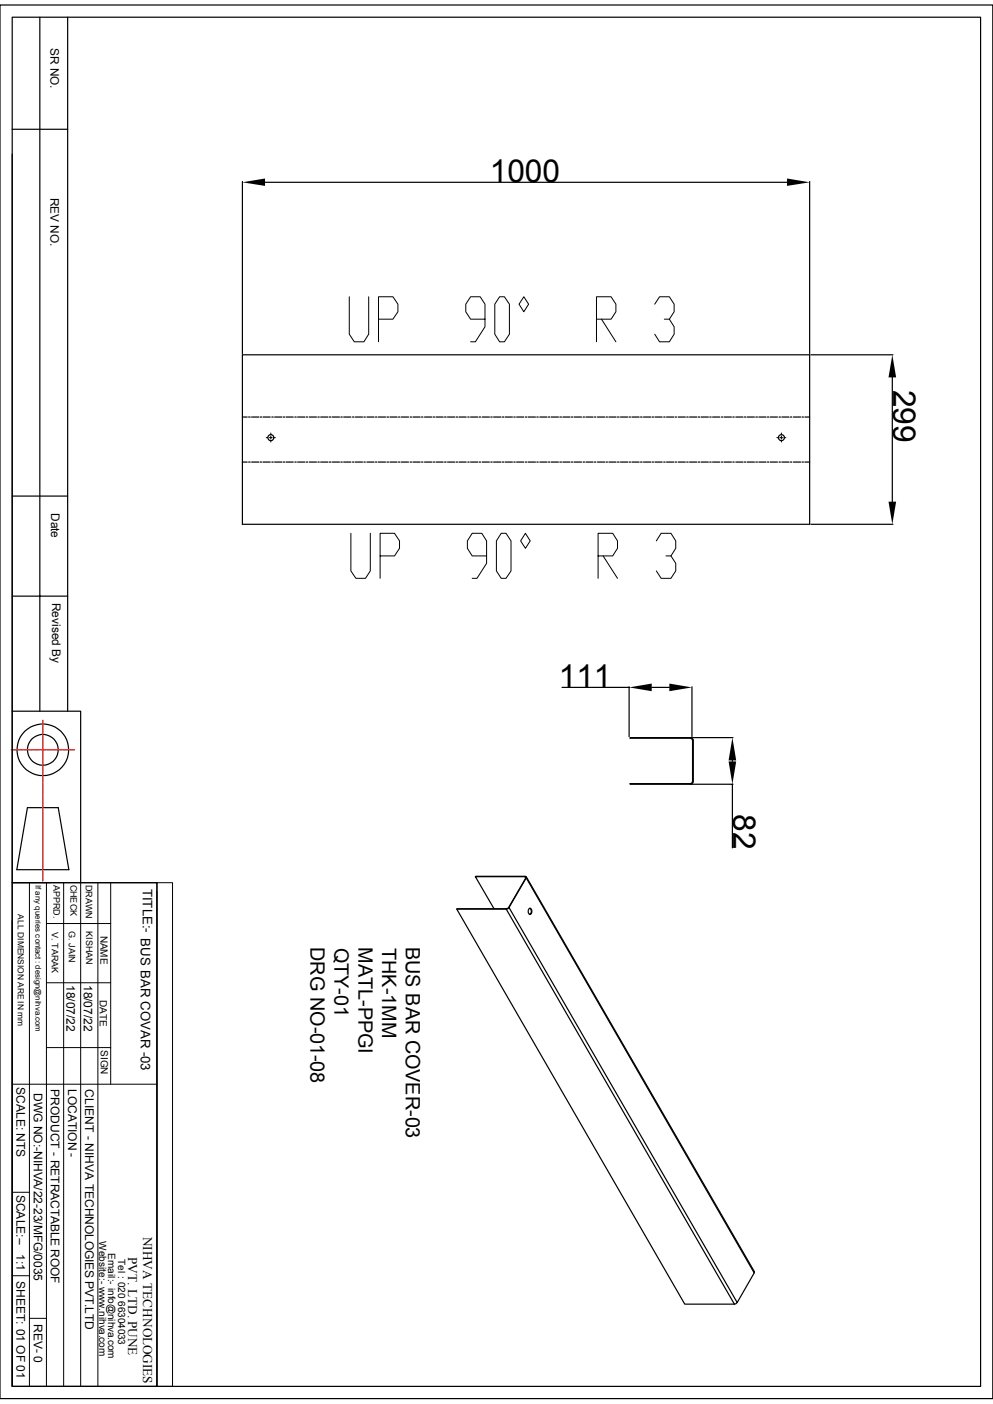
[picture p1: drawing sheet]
<svg xmlns="http://www.w3.org/2000/svg" width="210mm" height="297mm" viewBox="0 0 210 297" stroke-linecap="round" stroke-linejoin="round" font-family="sans-serif">
<g fill="none" stroke="#000" stroke-width=".25">
<path d="M0 1.1h210v294.8h-210zM2.6 3.6h204.8v289.7h-204.8zM8.4 3.6v146.9M14.3 3.6v146.9M2.6 32.6v117.9h14.5v36.2M2.6 27.3h11.7M51.3 38.4v36.4M56 38.6h110.5M171.2 38.4v36.4M51.3 75.1h119.9v35.8h-119.9zM171.5 75.1h17.3M188.7 79.8v26.3"/>
<path d="M51.3 97.7h1M51.3 88.2h1M52.6 97.7h.3M52.6 88.2h.3M53.2 97.7h1.5M53.2 88.2h1.5M55 97.7h.3M55 88.2h.3M55.6 97.7h1.6M55.6 88.2h1.6M57.5 97.7h.3M57.5 88.2h.3"/>
<path d="M58.1 97.7h1.5M58.1 88.2h1.5M59.9 97.7h.3M59.9 88.2h.3M60.5 97.7h1.5M60.5 88.2h1.5M62.4 97.7h.3M62.4 88.2h.3M62.9 97.7h1.6M62.9 88.2h1.6M64.8 97.7h.3M64.8 88.2h.3"/>
<path d="M65.4 97.7h1.5M65.4 88.2h1.5M67.2 97.7h.3M67.2 88.2h.3M67.8 97.7h1.5M67.8 88.2h1.5M69.6 97.7h.4M69.6 88.2h.4M70.3 97.7h1.5M70.3 88.2h1.5M72.1 97.7h.3M72.1 88.2h.3"/>
<path d="M72.7 97.7h1.5M72.7 88.2h1.5M74.5 97.7h.3M74.5 88.2h.3M75.1 97.7h1.6M75.1 88.2h1.6M77 97.7h.3M77 88.2h.3M77.6 97.7h1.5M77.6 88.2h1.5M79.4 97.7h.3M79.4 88.2h.3"/>
<path d="M80 97.7h1.5M80 88.2h1.5M81.8 97.7h.4M81.8 88.2h.4M82.5 97.7h1.5M82.5 88.2h1.5M84.3 97.7h.3M84.3 88.2h.3M84.9 97.7h1.5M84.9 88.2h1.5M86.7 97.7h.3M86.7 88.2h.3"/>
<path d="M87.3 97.7h1.6M87.3 88.2h1.6M89.2 97.7h.3M89.2 88.2h.3M89.8 97.7h1.5M89.8 88.2h1.5M91.6 97.7h.3M91.6 88.2h.3M92.2 97.7h1.5M92.2 88.2h1.5M94 97.7h.4M94 88.2h.4"/>
<path d="M94.7 97.7h1.5M94.7 88.2h1.5M96.5 97.7h.3M96.5 88.2h.3M97.1 97.7h1.5M97.1 88.2h1.5M98.9 97.7h.3M98.9 88.2h.3M99.5 97.7h1.5M99.5 88.2h1.5M101.3 97.7h.3M101.3 88.2h.3"/>
<path d="M102 97.7h1.5M102 88.2h1.5M103.8 97.7h.3M103.8 88.2h.3M104.4 97.7h1.5M104.4 88.2h1.5M106.2 97.7h.4M106.2 88.2h.4M106.8 97.7h1.6M106.8 88.2h1.6M108.7 97.7h.3M108.7 88.2h.3"/>
<path d="M109.3 97.7h1.5M109.3 88.2h1.5M111.1 97.7h.3M111.1 88.2h.3M111.7 97.7h1.5M111.7 88.2h1.5M113.5 97.7h.3M113.5 88.2h.3M114.2 97.7h1.5M114.2 88.2h1.5M116 97.7h.3M116 88.2h.3"/>
<path d="M116.6 97.7h1.5M116.6 88.2h1.5M118.4 97.7h.3M118.4 88.2h.3M119 97.7h1.6M119 88.2h1.6M120.9 97.7h.3M120.9 88.2h.3M121.5 97.7h1.5M121.5 88.2h1.5M123.3 97.7h.3M123.3 88.2h.3"/>
<path d="M123.9 97.7h1.5M123.9 88.2h1.5M125.7 97.7h.3M125.7 88.2h.3M126.4 97.7h1.5M126.4 88.2h1.5M128.2 97.7h.3M128.2 88.2h.3M128.8 97.7h1.5M128.8 88.2h1.5M130.6 97.7h.3M130.6 88.2h.3"/>
<path d="M131.2 97.7h1.6M131.2 88.2h1.6M133.1 97.7h.3M133.1 88.2h.3M133.6 97.7h1.6M133.6 88.2h1.6M135.5 97.7h.3M135.5 88.2h.3M136.1 97.7h1.5M136.1 88.2h1.5M137.9 97.7h.3M137.9 88.2h.3"/>
<path d="M138.5 97.7h1.5M138.5 88.2h1.5M140.4 97.7h.3M140.4 88.2h.3M141 97.7h1.5M141 88.2h1.5M142.8 97.7h.3M142.8 88.2h.3M143.4 97.7h1.5M143.4 88.2h1.5M145.2 97.7h.3M145.2 88.2h.3"/>
<path d="M145.8 97.7h1.6M145.8 88.2h1.6M147.7 97.7h.3M147.7 88.2h.3M148.3 97.7h1.5M148.3 88.2h1.5M150.1 97.7h.3M150.1 88.2h.3M150.7 97.7h1.5M150.7 88.2h1.5M152.6 97.7h.3M152.6 88.2h.3"/>
<path d="M153.2 97.7h1.5M153.2 88.2h1.5M155 97.7h.3M155 88.2h.3M155.6 97.7h1.5M155.6 88.2h1.5M157.4 97.7h.3M157.4 88.2h.3M158 97.7h1.6M158 88.2h1.6M159.9 97.7h.3M159.9 88.2h.3"/>
<path d="M160.5 97.7h1.5M160.5 88.2h1.5M162.3 97.7h.3M162.3 88.2h.3M162.9 97.7h1.5M162.9 88.2h1.5M164.8 97.7h.3M164.8 88.2h.3M165.4 97.7h1.5M165.4 88.2h1.5M167.2 97.7h.3M167.2 88.2h.3"/>
<path d="M167.8 97.7h1.5M167.8 88.2h1.5M169.6 97.7h.3M169.6 88.2h.3M170.2 97.7h1M170.2 88.2h1M2.6 104.9h11.7M171.5 110.9h17.3M2.6 126.1h11.7M2.6 150.5v36.2M118.9 145.4h14.2M133.1 145.3v10.5"/>
<path d="M133.3 156h12.8v.2h-12.8zM137.8 145.4h3.8M146.1 156.1l.4 .2 .1 .2M146.1 156.2l.2 .1 .1 .2M146.1 156h8.9M146.3 145.3v10.5M146.5 156.5h.1v8.9h-.1zM5.8 170.9h6.5l2.3 13.1h-11zM133.3 165.8h12.8v.1h-12.8zM146.1 165.9h8.9M146.4 165.4l-.1 .3h-.2M146.6 165.4l-.3 .4-.2 .1"/>
<path d="M154.9 160.9v.2M154.9 165.9v13.5M2.6 186.7h30.6v106.6h-30.6zM2.6 194.8v98.5M96.6 192.3h10.5M100.5 185.5h10.5M107.1 192.2l48.2 83.7M107.1 192.2l-10.5 .1 48.2 83.6h10.5M107.6 192l-.5 .2M107.6 192h.1M107.7 192l-.6 .3M111 185.5h-10.5l4 6.7"/>
<path d="M111 185.5l.2 .2M111.1 185.4l.2 .3M111.1 185.5l.1 .2M111.3 185.7l48.2 83.6-3.6 6.2-48.2-83.5zM111.3 185.7l-3.7 6.3M111.3 185.5l48.3 83.5M111.9 192.2a.54 .54 0 0 1 .6 .3 .54 .54 0 0 1-.1 .6 .4 .4 0 0 1-.5 .3 .4 .4 0 0 1-.2-.6zM112.1 192.2a.81 .81 0 0 1-.1 1.3M155.9 275.5l-.6 .4M159.6 269.1l-.1 .2"/>
<circle cx="57.3" cy="92.6" r=".64"/>
<circle cx="165.3" cy="92.6" r=".64"/>
<circle cx="9.1" cy="158.6" r="5.5"/>
<circle cx="9.1" cy="158.6" r="3.3"/>
</g>
<g fill="none" stroke="#000" stroke-width=".21">
<path d="M73.9 62.8v7.9l1 1.6h2.1l1-1.6v-7.9M80.1 67.5h3l1.1-1.5v-1.7l-1.1-1.5h-3v9.5M102.6 67.5h-3.1l-1-1.5v-1.7l1-1.5h2.1l1 1.5v4.8l-2.1 3.2h-1M105.7 62.8h1l1 1.5v6.4l-1 1.6h-1l-1.1-1.6v-6.4zM110.8 62.8l1 1.5-1 1.7-1-1.7zM126.2 67.5h3l1.1-1.5v-1.7l-1.1-1.5h-3v9.5M127.2 67.5l3.1 4.8M138.5 64.3l1-1.5h2.1l1 1.5v1.7l-1 1.5h-1.1M141.6 67.5l1 1.6v1.6l-1 1.6h-2.1l-1-1.6M56.3 92.6h.3M57.3 92.2v.4h-.3M57.3 91.6v.3"/>
<path d="M57.3 93.2v.3M57.6 92.6h-.3v.3M57.9 92.6h.4M164.3 92.6h.3M164.9 92.6h.4v.3M165.3 91.6v.3M165.3 93.2v.3M165.3 92.2v.4h.3M165.9 92.6h.3M74.2 112.8v8l1.1 1.5h2l1-1.5v-8M80.4 117.6h3l1.1-1.6v-1.6l-1.1-1.6h-3v9.5M102.9 117.6h-3l-1.1-1.6v-1.6l1.1-1.6h2l1 1.6v4.8l-2 3.1h-1"/>
<path d="M106 112.8h1l1.1 1.6v6.4l-1.1 1.5h-1l-1-1.5v-6.4zM111.1 112.8l1 1.6-1 1.6-1-1.6zM126.5 117.6h3.1l1-1.6v-1.6l-1-1.6h-3.1v9.5M127.6 117.6l3 4.7M138.8 114.4l1-1.6h2.1l1 1.6v1.6l-1 1.6h-1.1M141.9 117.6l1 1.6v1.6l-1 1.5h-2.1l-1-1.5M2.6 186.7h30.6M6.2 186.7v106.6M9.8 195.4h13.6M9.8 186.7v106.6M13.5 186.7v106.6M17.1 186.7v106.6"/>
<path d="M20.7 186.7v106.6M23.4 186.7v42.7M33.2 186.7h3.3v106.6h-3.3zM33.2 188.6v104.7M9.8 207.9h13.6M2.6 229.4h30.6M9.8 221.6h13.6M2.6 252.2h3.6M2.6 269.9h3.6M6.2 278.9h3.6"/>
</g>
<path d="M51.3 38.6l4.7-.8v1.5zM166.5 37.8l4.7 .8-4.7 .7zM188.7 75.1l.8 4.7h-1.6zM187.9 106.1h1.6l-.8 4.8zM133.1 145.4l4.7-.8v1.6zM141.6 144.6l4.7 .8-4.7 .8zM154.9 156l.8 4.9h-1.6zM154.1 161.1h1.6l-.8 4.8z" fill="#000"/>
<g fill="none" stroke="#f00" stroke-width=".25">
<path d="M2.4 158.6h.9M3.5 158.6h.1M3.8 158.6h.8M4.7 158.6h.2M5 158.6h.8M5.9 158.6h.2M6.2 158.6h.8M7.2 158.6h.1M7.5 158.6h.7M8.4 158.6h.1M8.7 158.6h.7M9.1 152.4v.9"/>
<path d="M9.1 153.5v.1M9.1 153.8v.7M9.1 154.7v.1M9.1 155v.7M9.1 155.9v.1M9.1 156.2v.8M9.1 157.1v.2M9.1 157.4v.8M9.1 158.3v.2M9.1 158.6v.8M9.1 159.6v.1M9.1 159.9v.7"/>
<path d="M9.6 158.6h.1M9.9 158.6h.8M10.8 158.6h.2M11.1 158.6h.8M12 158.6h.2M12.3 158.6h.8M13.3 158.6h.1M13.5 158.6h.8M14.5 158.6h.1M14.8 158.6h.9M9.1 160.8v.1M9.1 161.1v.7"/>
<path d="M9.1 162v.1M9.1 162.3v.8M9.1 163.2v.2M9.1 163.5v.8M9.1 164.4v.2M9.1 164.7v.8M9.1 165.7v.1M9.1 165.9v.8M9.1 166.9v.1M9.1 167.2v.7M9.1 168.1v.1M9.1 168.4v.8"/>
<path d="M9.1 169.3v.2M9.1 169.6v.7M9.1 170.5v.2M9.1 170.8v.8M9.1 171.7v.2M9.1 172v.8M9.1 172.9v.2M9.1 173.3v.7M9.1 174.2v.1M9.1 174.5v.7M9.1 175.4v.2M9.1 175.7v.7"/>
<path d="M9.1 176.6v.1M9.1 176.9v.8M9.1 177.8v.2M9.1 178.1v.8M9.1 179v.2M9.1 179.4v.7M9.1 180.3v.1M9.1 180.6v.7M9.1 181.5v.2M9.1 181.8v.7M9.1 182.7v.1M9.1 183v.8"/>
<path d="M9.1 183.9v.2M9.1 184.2v.8M9.1 185.1v.2M9.1 185.5v.9"/>
</g>
<g font-size="6.7">
<text x="103.6" y="38.4">1000</text>
<text x="188.9" y="82.4" transform="rotate(90 188.9 82.4)">299</text>
<text x="118.2" y="145.4">111</text>
<text x="155.1" y="172.2" transform="rotate(90 155.1 172.2)">82</text>
</g>
<g font-size="4.2">
<text x="65.7" y="200.3" transform="rotate(90 65.7 200.3)">DRG NO-01-08</text>
<text x="70.7" y="200.4" transform="rotate(90 70.7 200.4)">QTY-01</text>
<text x="75.8" y="200.3" transform="rotate(90 75.8 200.3)">MATL-PPGI</text>
<text x="80.9" y="200.5" transform="rotate(90 80.9 200.5)">THK-1MM</text>
<text x="85.9" y="200.3" transform="rotate(90 85.9 200.3)">BUS BAR COVER-03</text>
</g>
<g font-size="2.8">
<text x="30.2" y="188" transform="rotate(90 30.2 188)">TITLE:- BUS BAR COVAR -03</text>
<text x="30.3" y="261.6" transform="rotate(90 30.3 261.6)">NIHVA TECHNOLOGIES</text>
<text x="27.1" y="265.9" transform="rotate(90 27.1 265.9)">PVT. LTD. PUNE</text>
</g>
<g font-size="2.5">
<text x="10.7" y="10.1" transform="rotate(90 10.7 10.1)">SR NO.</text>
<text x="10.7" y="41.8" transform="rotate(90 10.7 41.8)">REV NO.</text>
<text x="10.8" y="108.5" transform="rotate(90 10.8 108.5)">Date</text>
<text x="11" y="127.5" transform="rotate(90 11 127.5)">Revised By</text>
<text x="14.1" y="208.4" transform="rotate(90 14.1 208.4)">18/07/22</text>
<text x="17.7" y="208.3" transform="rotate(90 17.7 208.3)">18/07/22</text>
<text x="3.5" y="230" transform="rotate(90 3.5 230)">SCALE: NTS</text>
<text x="7.2" y="231.2" transform="rotate(90 7.2 231.2)">DWG NO:-NIHVA/22-23/MFG/0035</text>
<text x="10.8" y="230.3" transform="rotate(90 10.8 230.3)">PRODUCT - RETRACTABLE ROOF</text>
<text x="14.4" y="230.3" transform="rotate(90 14.4 230.3)">LOCATION -</text>
<text x="18" y="230.4" transform="rotate(90 18 230.4)">CLIENT - NIHVA TECHNOLOGIES PVT.LTD</text>
<text x="3.5" y="252.7" transform="rotate(90 3.5 252.7)">SCALE:--</text>
<text x="3.5" y="265.3" transform="rotate(90 3.5 265.3)">1:1</text>
<text x="3.5" y="271" transform="rotate(90 3.5 271)">SHEET: 01 OF 01</text>
<text x="7.2" y="280" transform="rotate(90 7.2 280)">REV- 0</text>
</g>
<g font-size="2.1">
<text x="21.3" y="197.9" transform="rotate(90 21.3 197.9)">NAME</text>
<text x="21.1" y="211.5" transform="rotate(90 21.1 211.5)">DATE</text>
<text x="21.3" y="222.1" transform="rotate(90 21.3 222.1)">SIGN</text>
<text x="21" y="262.6" transform="rotate(90 21 262.6)">Website:- www.nihva.com</text>
<text x="22.9" y="265" transform="rotate(90 22.9 265)">Email:- info@nihva.com</text>
<text x="25" y="266.3" transform="rotate(90 25 266.3)">Tel : 020 66304033</text>
</g>
<g font-size="1.9">
<text x="11.3" y="187.2" transform="rotate(90 11.3 187.2)">APPRD.</text>
<text x="14.9" y="187.1" transform="rotate(90 14.9 187.1)">CHECK</text>
<text x="18.1" y="187.2" transform="rotate(90 18.1 187.2)">DRAWN</text>
<text x="11" y="197.1" transform="rotate(90 11 197.1)">V. TARAK</text>
<text x="14.6" y="197" transform="rotate(90 14.6 197)">G. JAIN</text>
<text x="18.2" y="197" transform="rotate(90 18.2 197)">KISHAN</text>
</g>
<text font-size="1.8" x="3.8" y="193.4" transform="rotate(90 3.8 193.4)">ALL DIMENSION ARE IN mm</text>
<text font-size="1.7" x="7.5" y="187.2" transform="rotate(90 7.5 187.2)">If any queries contact : design@nihva.com</text>
</svg>
